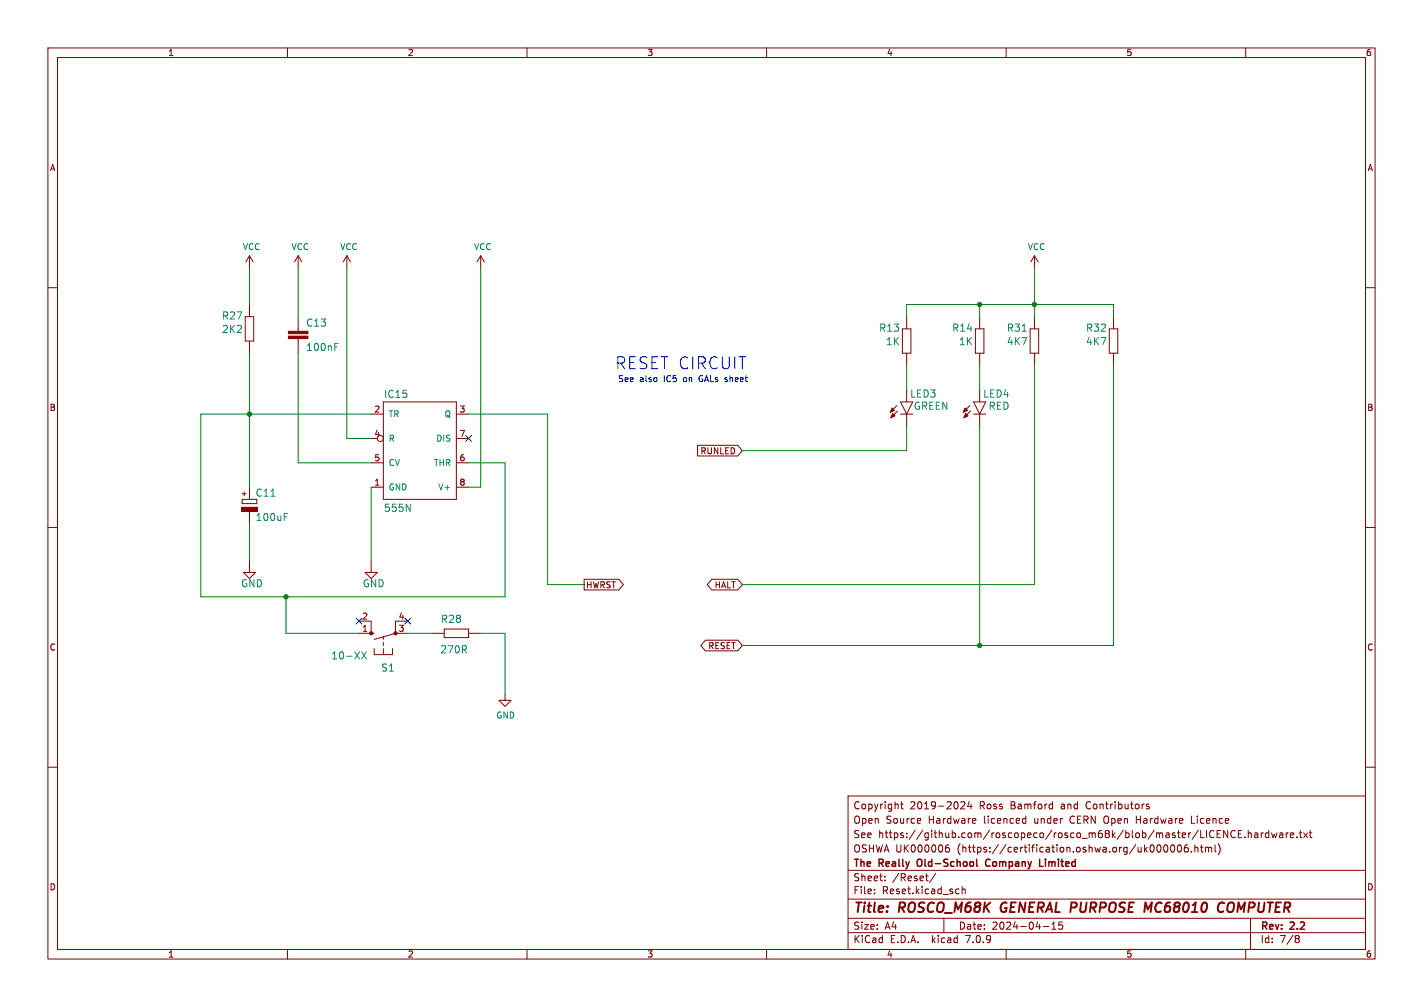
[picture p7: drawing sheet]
<svg xmlns="http://www.w3.org/2000/svg" width="297mm" height="210mm" viewBox="0 0 297 210" stroke-linecap="round" stroke-linejoin="round" font-family="sans-serif">
<g fill="none" stroke="#840000" stroke-width=".21">
<path d="M10 10h277v190h-277zM12 12h273v186h-273zM60 10v2M110 10v2M160 10v2M210 10v2M260 10v2M10 60h2M52.1 53.3v2.6M52.1 53.3l-.8 1.3M52.1 53.3l.7 1.3M62.2 53.3v2.6"/>
<path d="M62.2 53.3l-.7 1.3M62.2 53.3l.8 1.3M72.4 53.3l-.8 1.3M72.4 53.3v2.6M72.4 53.3l.8 1.3M100.3 53.3l-.7 1.3M100.3 53.3v2.6M100.3 53.3l.8 1.3M215.9 53.3v2.6M215.9 53.3l-.8 1.3M215.9 53.3l.8 1.3M285 60h2"/>
<path d="M51.2 66h1.8v5.1h-1.8zM52.1 63.5v2.5M52.1 71.1v2.6M62.2 66v3.1M62.2 70.6v3.1M188.3 68.6h1.8v5.1h-1.8zM189.2 66v2.6M189.2 73.7v2.5M203.6 68.6h1.8v5.1h-1.8zM204.5 66v2.6M204.5 73.7v2.5M215 68.6h1.8v5.1h-1.8z"/>
<path d="M215.9 66v2.6M215.9 73.7v2.5M231.5 68.6h1.8v5.1h-1.8zM232.4 66v2.6M232.4 73.7v2.5M77.5 86.4h2.5M77.5 96.5h2.5M80 83.8h15.2v20.3h-15.2zM95.2 86.4h2.6M95.2 96.5h2.6M95.2 91.4h2.6M145.6 92.9h8.4l.9 1.1-.9 1.1h-8.4z"/>
<path d="M187.2 84.6l-1.4 1.4M187.3 85.7l-1.4 1.4M188 83.8h2.5l-1.3 2.6zM188 86.4h2.5M189.2 81.3v2.5M189.2 86.4v2.5M202.4 84.6l-1.4 1.4M202.6 85.7l-1.4 1.4M203.2 83.8h2.5l-1.2 2.6zM203.2 86.4h2.5M204.5 81.3v2.5M204.5 86.4v2.5"/>
<path d="M10 110h2M50.5 104.1h3.1v.9h-3.1zM50.8 119.4h2.5l-1.2 1.3zM52.1 101.6v2.5M52.1 106.7v2.5M52.1 116.8v2.6M76.2 119.4h2.5l-1.2 1.3zM77.5 101.6h2.5M77.5 116.8v2.6M95.2 101.6h2.6M285 110h2M74.9 129.5h2.6v2.6"/>
<path d="M74.9 132.1h3.2M78.1 135.3v1.2h3.8v-1.2M80 132.7v.7M80 134v.6M80 135.3v1.2M82.5 132.1h2.6M82.5 132.1l-4.4 1.3M85.1 129.5h-2.6v2.6M90.2 132.1h2.5M92.7 131.2h5.1v1.8h-5.1zM97.8 132.1h2.5M121.9 120.8h7.3l.9 1.1-.9 1.1h-7.3z"/>
<path d="M147.2 133.5h6.8l.9 1.1-.9 1.1h-6.8l-.9-1.1zM148.6 120.8h5.4l.9 1.1-.9 1.1h-5.4l-1-1.1zM10 160h2M105.4 144.8v1.3h1.3l-1.3 1.2-1.3-1.2h1.3M285 160h2M177 166h108v32h-108zM188 167.7h.5M188.2 167.2v1.3l.3 .2M192.1 170.8l.1 .3-.7 .1M197.4 176.9l.5-.1 .3 .3-.2 .5-.4 .1-.2-.1M198 176.2l-.4 .1-.2 .3M200.5 167.3l.6-.1 .3 .4-.9 1.1h.9"/>
<path d="M202.3 167.1l-.3 1.1h.9M202.7 167.7v1M203.5 170.7l.2 .4-.7 .1M203.6 171.6l-.1 .1M213.7 170.7l.4 .1M214.1 170.2v1.5M214.1 171.6l-.4 .1M219.5 167.7l.2 .1M219.7 167.2v1.5M219.7 168.6l-.2 .1M237.2 170.2v1.5M237.2 170.9h.8"/>
<path d="M239.8 167.8l-.3-.1-.3 .2 .1 .2 .5 .2v.3h-.6M243.1 176.3l.1-.1a.8 .8 0 0 1 .6 .7 .8 .8 0 0 1-.6 .8l-.1-.1M244.5 176.3l.2-.1a.8 .8 0 0 1 .5 .7 .8 .8 0 0 1-.5 .8l-.2-.1-.2-.5zM246 176.3l.1-.1a.8 .8 0 0 1 .5 .7 .8 .8 0 0 1-.5 .8 1 1 0 0 1-.1-1.4zM247.9 176.2l-.4 .1a1.01 1.01 0 0 0 0 1.4l.5-.1v-.5l-.3-.3h-.4l-.1 .3M248.7 170.2v1.5h.7M248.7 177.6v.1M249.4 176.2v1.5M249.4 176.8l.2-.1 .4 .1v.9M250.5 176.7h.6M250.7 176.2v1.3l.4 .2M251.6 176.8l.4-.1 .2 .2"/>
<path d="M251.6 176.7v1M252.2 176.9l.3-.2 .3 .1 .1 .9M252.2 176.9v.8M253.6 176.2v1.3l.2 .2M254.3 176.1a1.74 1.74 0 0 1-.1 2.2M255.4 173.2l.8 1.5v-1.5M257.8 173.3a.71 .71 0 0 0-1 .5 .71 .71 0 0 0 .7 .9l.3-.1M258.5 173.9h.5M259.2 173.2h-.7v1.5h.7M259.8 174.6v.1M260.5 173.8l.2-.1 .4 .1 .1 .9M260.5 173.2v1.5"/>
<path d="M261.9 173.8h.6v.9M262.5 174.1h-.5l-.2 .2 .2 .4 .5-.1M263.2 173.7v1M263.7 173.7l-.5 .3M264.8 173.8l-.4-.1-.3 .3 .1 .6h.6M264.8 173.2v1.5M265.4 173.7l.3 1 .3-.7 .2 .7 .3-1M267.1 173.8h.6v.9M267.7 174.1h-.5l-.2 .2 .2 .4 .5-.1M268.5 173.7v1M268.9 173.7l-.4 .3M269.3 174.2l.7-.1v-.3l-.5-.1-.2 .2 .1 .7h.6"/>
<path d="M270.7 174.6v.1M271.2 173.7h.5M271.4 173.2v1.3l.3 .2M272.1 173.7l.8 1M272.9 173.7l-.8 1M273.2 173.7h.6M273.5 173.2v1.3l.3 .2M60 198v2M110 198v2M160 198v2M177 194.5h108M177 191.5h108"/>
<path d="M177 187.5h108M177 181.5h108M182.5 186.3v.1M182.5 185.5v.1M184.7 183.6v.1M184.7 182.8v.1M193.2 182.7h.5M193.6 183.7h.1M195.3 182.1l-1.3 2M197 191.5v3M199.7 185.4l.5 .1M200.2 186.3l-.5 .1"/>
<path d="M200.8 185.5l.2-.1 .4 .1 .1 .9M200.8 184.9v1.5M210 198v2M217.7 193.2h1.2M219.5 193.8h.9M219.5 192.7l.5-.4v1.5M221.7 192.3h-.7v.7l.2-.1h.5l.1 .3-.1 .5-.2 .1-.5-.1M260 198v2M261 191.5v6.5M270.6 195.1h.3l.3 .3-.3 .3M270.6 195.7h.3M270.9 195.7l.2 .2 .1 .4-.3 .3h-.3"/>
<circle cx="79.4" cy="91.4" r=".63"/>
</g>
<path d="M209.1 188.5l-.3 .9 .3 .7M239.6 189.6l.8-1.4-.2 2M255.3 190l-.4 .2-.4-.1M255.5 188.4l-.1-.1a.76 .76 0 0 0-.9 .2M256.8 188.2l-.2 .1a1.24 1.24 0 0 0-.1 1.9h.4" fill="none" stroke="#840000" stroke-width=".4"/>
<path d="M191.6 179.3a1.07 1.07 0 0 0 0 1.3M206.6 179.3a.7 .7 0 0 0-.9 .6 .7 .7 0 0 0 .9 .7M218.2 179.2v.1M218.2 179.7v1M203.8 180.5l.3 .2M217 180.7h.7" fill="none" stroke="#840000" stroke-width=".3"/>
<path d="M69.9 71.6h.7M59.3 107.1h.8M84.8 105.1l.8 1.5v-1.5M75.5 135.9l1 1.5M76.5 135.9l-1 1.5" fill="none" stroke="#008484" stroke-width=".21"/>
<g fill="#840000" stroke="#840000" stroke-width=".21">
<path d="M50.4 105.8h3.3v.9h-3.3z"/>
<path d="M60.2 70.1h4.1v.5h-4.1z"/>
<path d="M60.2 69.1h4.1v.5h-4.1z"/>
<path d="M201.4 85.1l.5 .5-.9 .4z"/>
<path d="M201.5 86.2l.6 .5-.9 .4z"/>
<path d="M186.2 85.1l.5 .5-.9 .4z"/>
<path d="M186.3 86.2l.5 .5-.9 .4z"/>
<circle cx="82.5" cy="132.1" r=".33"/>
<circle cx="77.5" cy="132.1" r=".33"/>
</g>
<g fill="none" stroke="#008400" stroke-width=".21">
<path d="M52.1 55.9v7.6M62.2 55.9v10.1M72.4 55.9v35.5h5.1M100.3 55.9v45.7h-2.5M215.9 55.9v10.1M52.1 73.7v27.9M62.2 73.7v22.8h15.3M189.2 66v-2.5h43.2v2.5M189.2 76.2v5.1M204.5 63.5v2.5M204.5 76.2v5.1M215.9 76.2v45.7h-61"/>
<path d="M232.4 76.2v58.4h-77.5M77.5 86.4h-35.6v38.1h63.5v-28h-7.6M97.8 86.4h16.5v35.5h7.6M189.2 88.9v5.1h-34.3M204.5 88.9v45.7M52.1 109.2v7.6M77.5 101.6v15.2M59.7 124.5v7.6h15.2M85.1 132.1h5.1M100.3 132.1h5.1v12.7"/>
</g>
<path d="M97.2 90.8l1.2 1.2M98.4 90.8l-1.2 1.2M74.3 128.9l1.2 1.2M75.5 128.9l-1.2 1.2M84.5 128.9l1.2 1.2M85.7 128.9l-1.2 1.2" fill="none" stroke="#000084" stroke-width=".21"/>
<g fill="#008400" stroke="#008400" stroke-width=".21">
<circle cx="204.5" cy="63.5" r=".46"/>
<circle cx="204.5" cy="134.6" r=".46"/>
<circle cx="215.9" cy="63.5" r=".46"/>
<circle cx="59.7" cy="124.5" r=".46"/>
<circle cx="52.1" cy="86.4" r=".46"/>
</g>
<text font-size="3.5" fill="#0000c2" x="128.3" y="77.2">RESET CIRCUIT</text>
<g font-size="2.8" fill="#840000">
<text x="178" y="190.9">Title:</text>
<text x="187.7" y="190.9">ROSCO_M68K</text>
<text x="209.7" y="190.9">GENERAL PURPOSE</text>
<text x="241.3" y="190.9">MC68010</text>
<text x="257.4" y="190.9">COMPUTER</text>
</g>
<g font-size="2.1" fill="#008484">
<text x="46.2" y="66.8">R27</text>
<text x="46.2" y="69.7">2K2</text>
<text x="63.8" y="68.3">C13</text>
<text x="183.4" y="69.4">R13</text>
<text x="198.6" y="69.4">R14</text>
<text x="210.1" y="69.4">R31</text>
<text x="226.6" y="69.4">R32</text>
<text x="63.8" y="73.4">100nF</text>
<text x="184.8" y="72.2">1K</text>
<text x="200.1" y="72.2">1K</text>
<text x="210.1" y="72.2">4K7</text>
<text x="226.6" y="72.2">4K7</text>
<text x="80.1" y="83.2">IC15</text>
<text x="189.9" y="83.1">LED3</text>
<text x="205.1" y="83.1">LED4</text>
<text x="190.6" y="85.7">GREEN</text>
<text x="206.3" y="85.7">RED</text>
<text x="53.3" y="103.8">C11</text>
<text x="80.1" y="106.9">555N</text>
<text x="53.3" y="108.9">100uF</text>
<text x="50.2" y="122.7">GND</text>
<text x="75.6" y="122.7">GND</text>
<text x="92" y="130.1">R28</text>
<text x="69.1" y="137.7">10-XX</text>
<text x="91.8" y="136.5">270R</text>
<text x="79.5" y="140.3">S1</text>
</g>
<g font-size="2.1" fill="#840000">
<text x="178" y="172">Open</text>
<text x="178" y="169">Copyright</text>
<text x="184.9" y="172">Source</text>
<text x="189.9" y="169">2019-2024</text>
<text x="193.8" y="172">Hardware</text>
<text x="204.5" y="169">Ross</text>
<text x="205.5" y="172">licenced</text>
<text x="211" y="169">Bamford</text>
<text x="216.1" y="172">under</text>
<text x="221.7" y="169">and</text>
<text x="223.7" y="172">CERN Open</text>
<text x="227.1" y="169">Contributors</text>
<text x="237.8" y="172">Hardware</text>
<text x="249.5" y="172">Licence</text>
<text x="178" y="178">OSHWA UK000006</text>
<text x="178" y="175">See</text>
<text x="183.3" y="175">https://github.com/roscopeco/rosco_m68k/blob/master/LICENCE.hardware.txt</text>
<text x="199.8" y="178">(https://certification.oshwa.org/uk000006.html)</text>
<text x="178" y="184">Sheet:</text>
<text x="178" y="181.2">The</text>
<text x="183.5" y="181.2">Really</text>
<text x="186.2" y="184">/Reset/</text>
<text x="192.1" y="181.2">Old-School</text>
<text x="207" y="181.2">Company</text>
<text x="218.8" y="181.2">Limited</text>
<text x="178" y="186.7">File:</text>
<text x="184.1" y="186.7">Reset.kicad_sch</text>
<text x="178" y="196.9">KiCad</text>
<text x="178" y="194.1">Size:</text>
<text x="184.7" y="194.1">A4</text>
<text x="185.7" y="196.9">E.D.A.</text>
<text x="194.6" y="196.9">kicad</text>
<text x="200" y="194.1">Date:</text>
<text x="201.8" y="196.9">7.0.9</text>
<text x="207" y="194.1">2024-04-15</text>
<text x="263" y="194.3">Rev:</text>
<text x="263" y="196.9">Id:</text>
<text x="267.1" y="196.9">7/8</text>
<text x="269.4" y="194.3">2.2</text>
</g>
<g font-size="1.8" fill="#840000">
<text x="35" y="11.9">1</text>
<text x="85" y="11.9">2</text>
<text x="135" y="11.9">3</text>
<text x="185" y="11.9">4</text>
<text x="235" y="11.9">5</text>
<text x="285" y="11.9">6</text>
<text x="10.3" y="35.9">A</text>
<text x="285.3" y="35.9">A</text>
<text x="10.3" y="85.9">B</text>
<text x="78" y="86.1">2</text>
<text x="95.8" y="86.1">3</text>
<text x="285.3" y="85.9">B</text>
<text x="78" y="91.2">4</text>
<text x="95.8" y="91.2">7</text>
<text x="146.1" y="94.9">RUNLED</text>
<text x="78" y="101.3">1</text>
<text x="78" y="96.3">5</text>
<text x="95.8" y="96.3">6</text>
<text x="95.8" y="101.3">8</text>
<text x="122.2" y="122.9">HWRST</text>
<text x="149.1" y="122.9">HALT</text>
<text x="75.5" y="131.8">1</text>
<text x="75.5" y="129.3">2</text>
<text x="83.1" y="131.8">3</text>
<text x="83.1" y="129.3">4</text>
<text x="10.3" y="135.9">C</text>
<text x="147.7" y="135.6">RESET</text>
<text x="285.3" y="135.9">C</text>
<text x="10.3" y="185.9">D</text>
<text x="285.3" y="185.9">D</text>
<text x="35" y="199.9">1</text>
<text x="85" y="199.9">2</text>
<text x="135" y="199.9">3</text>
<text x="185" y="199.9">4</text>
<text x="235" y="199.9">5</text>
<text x="285" y="199.9">6</text>
</g>
<g font-size="1.8" fill="#008484">
<text x="50.6" y="52.3">VCC</text>
<text x="60.7" y="52.3">VCC</text>
<text x="70.9" y="52.3">VCC</text>
<text x="98.8" y="52.3">VCC</text>
<text x="214.4" y="52.3">VCC</text>
<text x="81" y="87.2">TR</text>
<text x="92.7" y="87.2">Q</text>
<text x="81" y="92.3">R</text>
<text x="90.9" y="92.3">DIS</text>
<text x="81" y="97.4">CV</text>
<text x="90.5" y="97.4">THR</text>
<text x="81" y="102.5">GND</text>
<text x="91.4" y="102.5">V+</text>
<text x="103.5" y="150">GND</text>
</g>
<g font-size="1.8" fill="#0000c2">
<text x="128.9" y="79.8">See</text>
<text x="133.5" y="79.8">also</text>
<text x="138.6" y="79.8">IC5</text>
<text x="142.9" y="79.8">on</text>
<text x="146.4" y="79.8">GALs sheet</text>
</g>
<text font-size="1.5" fill="#840000" x="51.6" y="103.8" transform="rotate(-90 51.6 103.8)">+</text>
</svg>
